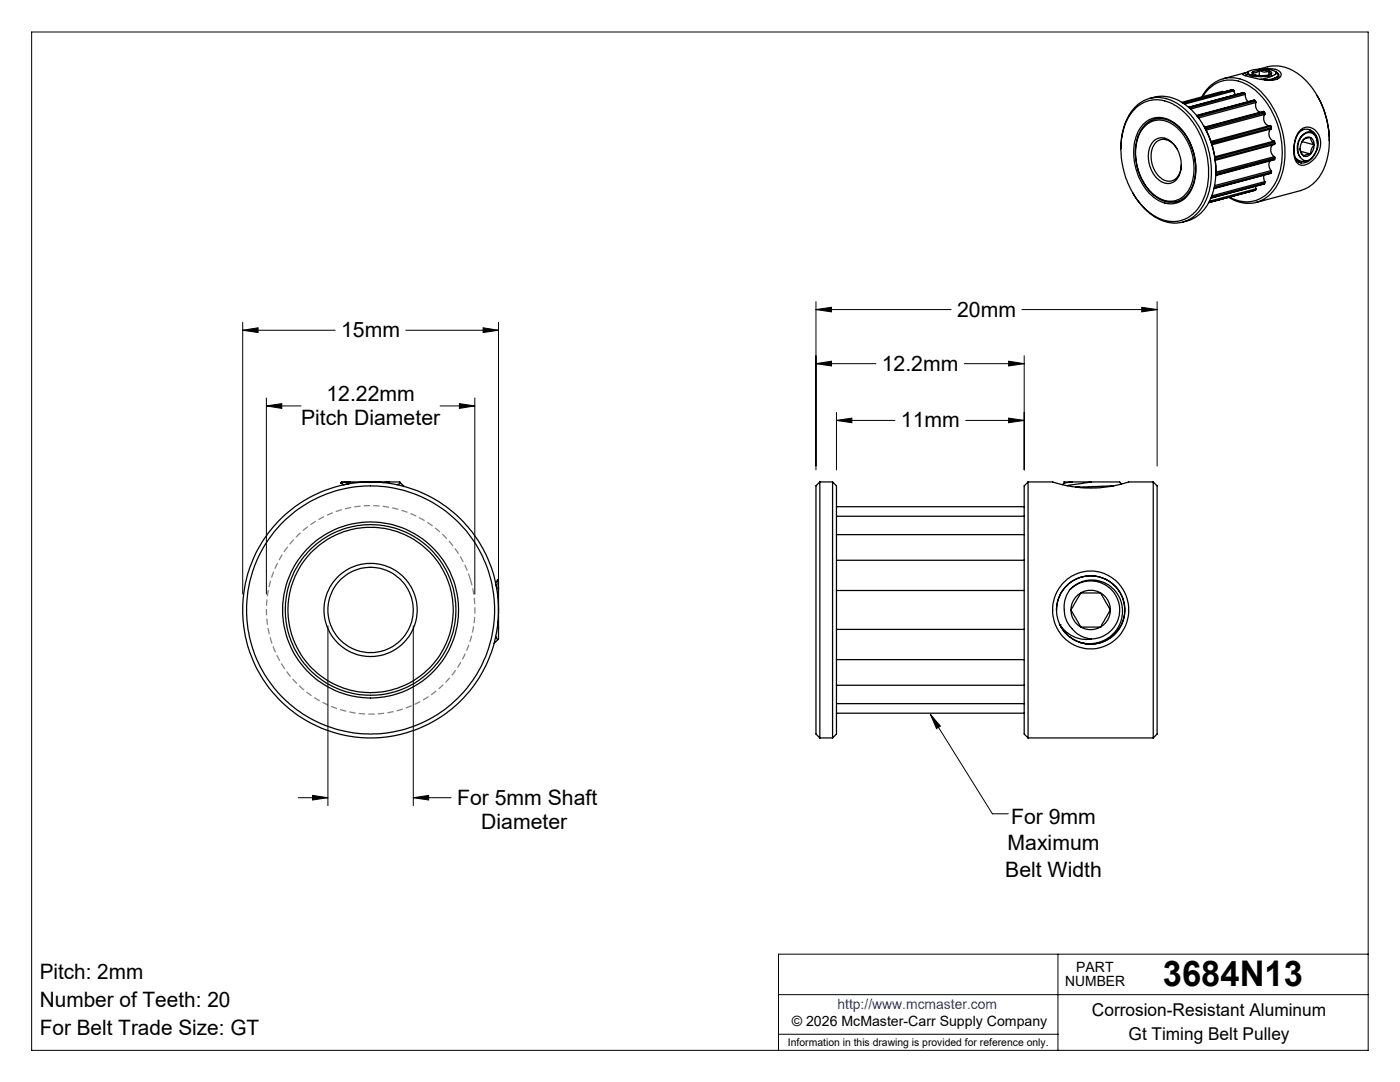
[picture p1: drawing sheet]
<svg xmlns="http://www.w3.org/2000/svg" width="279mm" height="216mm" viewBox="0 0 279 216" stroke-linecap="round" stroke-linejoin="round" font-family="sans-serif">
<g fill="none" stroke="#000" stroke-width=".2">
<path d="M6.3 6.4h266.7v203.2h-266.7zM48.4 65.9l3.1-.5v1zM48.4 64.3v54.2M48.4 65.9h18.5M53.2 79.4v39.1M81 65.9h18.5M94.8 79.4v39.1M96.4 65.4l3.1 .5-3.1 .5zM99.5 64.3v54.2M162.8 61.8l3.1-.5v.9zM162.8 72.6l3.1-.5v.9zM162.8 60.2v33.6"/>
<path d="M162.8 61.8h27M162.8 72.6h12M192.4 72.6h12M201.3 72.1l3.1 .5-3.1 .4zM203.9 61.8h27M204.4 71v22.8M227.9 61.3l3 .5-3 .4zM230.9 60.2v32.8M53.2 81l3-.5v1zM53.2 81h6.9M87.8 81h7M91.7 80.5l3.1 .5-3.1 .5z"/>
<path d="M166.9 83.9l3.1-.5v.9zM166.9 82.3v11.5M166.9 83.9h11.7M192.7 83.9h11.7M201.3 83.4l3.1 .5-3.1 .4zM65.4 124.9v35.9M82.5 124.9v35.9M59.5 159.2h5.9M62.4 158.7l3 .5-3 .4zM82.5 159.2l3-.5v.9zM82.5 159.2h7.5M185.7 142.5l2 2.4-.8 .5z"/>
<path d="M185.7 142.5l12.3 19.9h3.2M155.4 198.5h117.6M211.1 190.4v19.2M273 190.4h-117.6v19.2M155.4 206.4h55.7"/>
</g>
<g fill="none" stroke="#000" stroke-width=".25">
<path d="M229.4 19.6l.9-.2a8.3 8.3 0 0 1 8 3.1 17.3 17.3 0 0 1 3.4 17 7.3 7.3 0 0 1-4.8 4.6l-.9 .2M239.8 19.3a6.7 6.7 0 0 1 10.4-2.2 17.2 17.2 0 0 1 6.2 14.3 10.3 10.3 0 0 1-4.1 8.3 6.6 6.6 0 0 1-7.1-.3M240 19.3a6.3 6.3 0 0 1 9.6-1.9 16.3 16.3 0 0 1 6.2 14.3 9.2 9.2 0 0 1-4.5 8 6.5 6.5 0 0 1-5.9-.4M244.1 18.4l-.2-.2-8.1 2.2M245.9 17.9l-9.9 2.6M245.9 17.9h.1M245.9 17.9h.2M246.1 17.9l.2 .2M246.1 17.9l-10 2.7M246.3 18.1l.3 .8M246.3 18.1l-9.9 2.7M248.1 18.5h.1"/>
<path d="M248.2 18.5l.2 .1M248.2 18.5l-11 2.9M248.4 18.6l.1 .2M248.4 18.6l-11.1 3M248.5 18.8l.1 .8 .5 .7M248.5 18.8l-10.9 3M248.8 14.9l-.3 .2M249 14.6l.3 .3 .7 .2M249 14.6l.2-.4 1-.3 2.7-.1 1.4 .3 .4 .3-.1 .4-.7 .3M249 14.4l-4.9 1.3M249 14.4v.2M249 14.4h.1"/>
<path d="M249.2 14.8l-.7 .3M249.2 14.8a2.76 2.76 0 0 0 2.3 .5h.3M249.3 14.8l.7 .3M249.9 14.4v.2l.2 .2 1.4 .3 1.3-.1 1-.3M249.9 14.4l.2 .4M250 15.1l1.8 .2M251.2 13.8l1.7-.5a8.3 8.3 0 0 1 8.3 3.4 17.1 17.1 0 0 1 2.9 17.2 7.3 7.3 0 0 1-4.5 4.1l-8.9 2.4M251.3 14l1.9 .2M251.3 14l-1 .2-.4 .2M251.3 14a1.11 1.11 0 0 1-1.4 .4M251.3 14a1.93 1.93 0 0 0 1.9 .2M251.3 14v1.1"/>
<path d="M252 13.8h2.1a1.4 1.4 0 0 1 1.6 1.3 2.37 2.37 0 0 1-2.5 .9l-1.7-.2-3.2-.8a.22 .22 0 0 1-.3-.2 .22 .22 0 0 1 .3-.2l.7-.2M253.2 14.2l.6 .3v.2M253.2 14.2l.1 .1a.4 .4 0 0 0 .5 .4M253.2 14.2v.7M253.3 15.9h-.9M253.3 15.9l-.6 .1M253.7 14.7h.1M253.9 15.1l-2.1 .2M253.9 15.1l-1 .5-1.4 .2M254.4 15.6l-.5 .4M254.6 14.3l.6 .6v.5l-.4 .4M254.6 15.5l-1.2 .5"/>
<path d="M254.6 14.4l.5 .3v.5l-.6 .3-1.2 .4M254.8 15.3l.3 .2M262.9 19.1a17.7 17.7 0 0 1 2.4 9M223.7 29.7a11 11 0 0 1 3.7-9.1 6.9 6.9 0 0 1 8.6 .8 17.1 17.1 0 0 1 4.8 18.3 6.7 6.7 0 0 1-7.8 4.6 11.6 11.6 0 0 1-6.9-5.8M226.6 21.6a6.4 6.4 0 0 1 8.6-.2 16.3 16.3 0 0 1 6 12 11.3 11.3 0 0 1-3.2 9.4 6.5 6.5 0 0 1-8.4-.3 16.5 16.5 0 0 1-4.8-18.2l.9-1.6zM228.2 24.8a4.6 4.6 0 0 1 6.5 0l.3 .2a11.6 11.6 0 0 1 2.7 13.1 4.6 4.6 0 0 1-7.3 1.4l-.3-.3a11.7 11.7 0 0 1-2.9-13zM228.4 25.3a4.3 4.3 0 0 1 6.3 0l.1 .1a10.9 10.9 0 0 1 2.5 12.5l-.1 .1a4.3 4.3 0 0 1-6.8 .9l-.3-.2a10.9 10.9 0 0 1-2.5-12.4zM228.5 24.9a4.6 4.6 0 0 1 6.6 .3 11.3 11.3 0 0 1 2.6 12.6 4.5 4.5 0 0 1-7.3 1.3l-.2-.3a11.3 11.3 0 0 1-2.7-12.6zM230.2 28.2l.6-.4 .7-.3h.7l.7 .2 1.3 1 1 1.6 .5 1.7 .1 1.1-.2 1.1-.6 1.4-1 .8-1.1 .2-1.1-.3-1.1-1-.9-1.2-.5-1.8-.1-1.4 .3-1.6zM234.9 29.7l-.9-1.1-1-.7-1-.1-1.1 .4-.6 .7-.5 1.2-.1 1.5 .2 1.2 .5 1.2 .7 1 .8 .7 1.1 .5 1.2-.2 .7-.5 .6-1.3 .3-1.4M240.2 25.1a17.4 17.4 0 0 1 2.4 9M250.4 20l.2 .2"/>
<path d="M250.4 20l-11.6 3M250.4 38l-9.2 2.4M250.4 20l-11.6 3.1M250.6 20.2v.3M250.6 37.1v.6M250.6 37.9l-.2 .1M250.6 20.2l-11.6 3.1M250.6 37.9l-9.4 2.5M250.6 20.5v1l.4 .7 .5 .2M250.6 37.7v.2M250.6 20.5l-11.4 3M250.6 37.7l-9.2 2.4"/>
<path d="M252.2 35v.6l.2 .6M252.3 22.3l.1 .2M252.3 22.3l-.2-.1-11.7 3.2M252.3 36.7h-.1M252.3 36.7l-10.6 2.8M252.3 22.3l-11.8 3.2M252.4 22.8l-.2 .6 .2 1 .5 .6 .5 .1M252.4 22.5v.3M252.4 36.2v.3M252.4 36.5l-.1 .2M252.4 22.8l-11.7 3.2M252.4 22.5l-11.8 3.2"/>
<path d="M252.4 36.2l-10.6 2.9M252.4 36.5l-10.7 2.9M253.4 32.1l-.2 .8 .2 .6 .3 .5M253.6 25.2l.2 .3M253.6 25.2l-.1-.2-11.8 3.2M253.6 34.5l-11.3 3.1M253.6 25.2l-11.9 3.2M253.7 25.7l-.4 .5v1l.3 .6 .6 .4M253.7 34l.1 .3M253.7 25.7l-11.8 3.2M253.7 34l-11.3 3M253.8 25.5l-.1 .2"/>
<path d="M253.8 34.3l-.2 .2M253.8 25.5l-12 3.1M253.8 34.3l-11.5 3.1M254 28.9l-.3 .4-.1 .9 .2 .6 .5 .5M254.2 28.2l.2 .2M254.2 28.2l-11.8 3.1M254.3 31.3l.1 .2M254.3 31.3l-11.7 3.1M254.4 28.4v.2M254.4 31.8v.1l-11.8 3.1M254.4 28.4l-11.9 3.1M254.4 31.8l-11.8 3.1"/>
<path d="M254.4 28.6v.2l-11.9 3.2M254.4 31.5v.3M254.4 28.6l-11.9 3.2M254.4 31.5l-11.8 3.1M258.5 31.4a2.05 2.05 0 0 0 2.4 .7M258.8 32l.8 .5M259.2 32.3h.1M259.4 27.7l.7-.8 1.1-.5 .6 .1 .4 .3 .5 .8 .2 1.3-.2 1.2-.7 1.3-1.1 .7M259.4 27.7a1.83 1.83 0 0 1 2.7-1.1 2.49 2.49 0 0 1 .8 2.1M259.4 27.7a3.8 3.8 0 0 0 .1 3.7M259.5 26a2.36 2.36 0 0 1 3.8 1.3 4.5 4.5 0 0 1-3.5 5.7 2.03 2.03 0 0 1-1.6-2.3l.1-1.7a4.9 4.9 0 0 1 1.2-3zM259.5 29.7l.1 .7 .6 .7"/>
<path d="M259.5 29.7l.2 .7 .5 .7M259.5 31.4a1.47 1.47 0 0 0 1.4 .7M259.6 30.2l1.9 .5M259.6 32.5h.1M259.7 27.3a3.3 3.3 0 0 0-.2 4.1M259.9 28.3l2.4 .6M259.9 26h-.1M260.2 27.8l-.6 1-.1 .9M260.2 27.8l-.3 .5M261.1 25.8l.9 .7M261.5 30.7l-.6 .5-.7-.1M261.5 27.4l.6 .6 .2 .9"/>
<path d="M261.5 27.4h-.6l-.7 .4M261.5 27.4l-.9 .2-.4 .2M261.5 30.7l-1 .2-.3 .2M261.5 27.4l.2 .7 .6 .8M262.3 28.9l-.2 1-.6 .8M262.3 28.9l-.1 .1a2.68 2.68 0 0 0-.7 1.7M262.4 30.8l-.2 .3a2.23 2.23 0 0 1-3.1 1.1l-.5-.5M262.4 30.7l.2-.3a2.94 2.94 0 0 0-1.6-4.6 2.3 2.3 0 0 0-2.4 1.9l-.3 1.3v1.9l.4 1 .8 .6M69.7 96.5l-.9 .2M69.8 96.2l-1.8 .1 .6 .4M69.8 96.2h4.1M69.8 96.2h-1.6l-.2 .1"/>
<path d="M73.9 96.2h3.7M77.6 96.2l-1.2 .1M77.6 96.2h1.8a.28 .28 0 0 1 .4 .1 .28 .28 0 0 1-.3 .3l-.3 .1M79.8 96.2l.8 .8M163.6 96.2v51M163.6 96.2l-.8 .7v49.6l.8 .7M163.6 96.2h2.6M166.2 96.2v51M166.2 96.2l.7 .7v49.6l-.7 .7M205.2 96.2h4.9l3.8 .9 3.8 .3 3.8-.3 3.7-.9h5M205.2 96.2v51M205.2 96.2l-.8 .7v49.6l.8 .7"/>
<path d="M212.4 96.2h.1M212.4 96.2v.2M212.4 96.2h1.5M213.9 96.2l-1.2 .1-.7 .4M213.9 96.2h3.9M214.7 97.2h.8M215.5 97.2h-.6M217.8 96.2l-4.9 .7M217.8 96.2h5.6l.4 .4M222.3 96.9l-6.8 .3M230.2 96.2v51M230.2 96.2l.7 .7v49.6l-.7 .7"/>
<path d="M99 116.5l.1 .9M99.3 115.7l-.4 .6M99.3 115.7l.2 1.9M99.3 115.7l.2 .2v1.7M99.5 117.6v4.1M166.9 117.8h37.5M166.9 111.8h37.5M166.9 106.7h37.5M166.9 103h37.5M166.9 101.1h37.5M212.1 116.5a7.7 7.7 0 0 1 10.4-.7 7.7 7.7 0 0 1 1.4 10.4 7.6 7.6 0 0 1-10.6 1.9 7.6 7.6 0 0 1-2-10.6zM213.6 117.6a5.8 5.8 0 0 1 9.4 1.9 5.8 5.8 0 0 1-5.2 8"/>
<path d="M213.6 117.6a6.2 6.2 0 0 1 8.8 .1 6.2 6.2 0 0 1-.2 8.7 6.6 6.6 0 0 1-6.7 1.8M213.6 117.6a6.2 6.2 0 0 0 4.2 9.9M215.7 118.3l-2 3.4M215.7 118.3l-.1 .1a3.9 3.9 0 0 0-1.9 3.3M215.7 118.3a4 4 0 0 1 3.9 0M215.7 118.3h3.9M219.6 118.3l2 3.4M219.6 118.3l.1 .1a3.7 3.7 0 0 1 1.9 3.3M99.4 124.1l.1 1.3M99.5 125.4v.9a1.36 1.36 0 0 1-.2 1.3l-.3-.6M99.5 121.7v3.7M99.5 127.5l-.9 .9"/>
<path d="M99.5 121.7h.1M166.9 125.6h37.5M166.9 131.6h37.5M166.9 136.7h37.5M210.9 121.8a6.8 6.8 0 0 1 7.4-6.9 6.8 6.8 0 0 1 6 8.3 6.8 6.8 0 0 1-8.8 5M211.5 124.7l.1 .1a6.5 6.5 0 0 0 3.9 3.4M211.5 124.7a6.4 6.4 0 0 0 6.3 2.8M211.5 124.7h.1M211.5 124.6v.1M213.7 121.7a4 4 0 0 0 2 3.4M213.7 121.7l2 3.4M215.4 128.1l-1.7-.8-1.2-1.1a6.8 6.8 0 0 1 2.6-10.8 6.8 6.8 0 0 1 9.3 6.1 6.8 6.8 0 0 1-8.9 6.7"/>
<path d="M215.7 125.1l.1 .1a3.8 3.8 0 0 0 3.8-.1M215.7 125.1h3.9M221.6 121.7l-2 3.4M221.6 121.7a3.8 3.8 0 0 1-2 3.4M163.6 147.2h2.6M166.9 140.4h37.5M166.9 142.3h37.5M205.2 147.2h25"/>
<circle cx="73.9" cy="121.7" r="8.5"/>
<circle cx="73.9" cy="121.7" r="17.6"/>
<circle cx="74" cy="121.7" r="17"/>
<circle cx="74" cy="121.7" r="24.8"/>
<circle cx="74" cy="121.7" r="25.5"/>
<circle cx="74" cy="121.7" r="16.5"/>
<circle cx="74" cy="121.7" r="9.3"/>
</g>
<path d="M93.9 115.6a20.8 20.8 0 0 0-34.8-8.4 20.8 20.8 0 0 0 9.4 34.6 20.8 20.8 0 0 0 25.7-24.9l-.3-1.3" fill="none" stroke="#808080" stroke-width=".25" stroke-dasharray="1.3 .6" stroke-dashoffset=".1" stroke-linecap="butt"/>
<g fill="#000">
<path d="M48.4 65.9l3.1-.5v1zM96.4 65.4l3.1 .5-3.1 .5zM82.5 159.2l3-.5v.9zM62.4 158.7l3 .5-3 .4zM162.8 61.8l3.1-.5v.9zM227.9 61.3l3 .5-3 .4zM166.9 83.9l3.1-.5v.9zM201.3 83.4l3.1 .5-3.1 .4zM201.3 72.1l3.1 .5-3.1 .4zM162.8 72.6l3.1-.5v.9zM185.7 142.5l2 2.4-.8 .5z"/>
<path d="M53.2 81l3-.5v1zM91.7 80.5l3.1 .5-3.1 .5z"/>
</g>
<text font-size="7.1" x="232.1" y="196.8">3684N13</text>
<g font-size="4.2">
<text x="191" y="63.2">20mm</text>
<text x="68.1" y="67.3">15mm</text>
<text x="176" y="74">12.2mm</text>
<text x="65.2" y="80">12.22mm</text>
<text x="60.1" y="84.8">Pitch Diameter</text>
<text x="179.8" y="85.3">11mm</text>
<text x="91.2" y="160.6">For 5mm Shaft</text>
<text x="96" y="165.3">Diameter</text>
<text x="201.8" y="164.5">For 9mm</text>
<text x="201.1" y="169.7">Maximum</text>
<text x="200.6" y="174.9">Belt Width</text>
<text x="7.9" y="195.4">Pitch: 2mm</text>
<text x="7.9" y="200.9">Number of Teeth: 20</text>
<text x="7.9" y="206.5">For Belt Trade Size: GT</text>
</g>
<g font-size="3.5">
<text x="217.9" y="202.8">Corrosion-Resistant Aluminum</text>
<text x="225.2" y="207.5">Gt Timing Belt Pulley</text>
</g>
<g font-size="2.8">
<text x="212.6" y="196.8">NUMBER</text>
<text x="214.8" y="194">PART</text>
<text x="158" y="204.8">© 2026 McMaster-Carr Supply Company</text>
</g>
<text font-size="2.8" fill="#00f" x="167.1" y="201.4">http://www.mcmaster.com</text>
<text font-size="2.1" x="157.3" y="208.6">Information in this drawing is provided for reference only.</text>
</svg>
